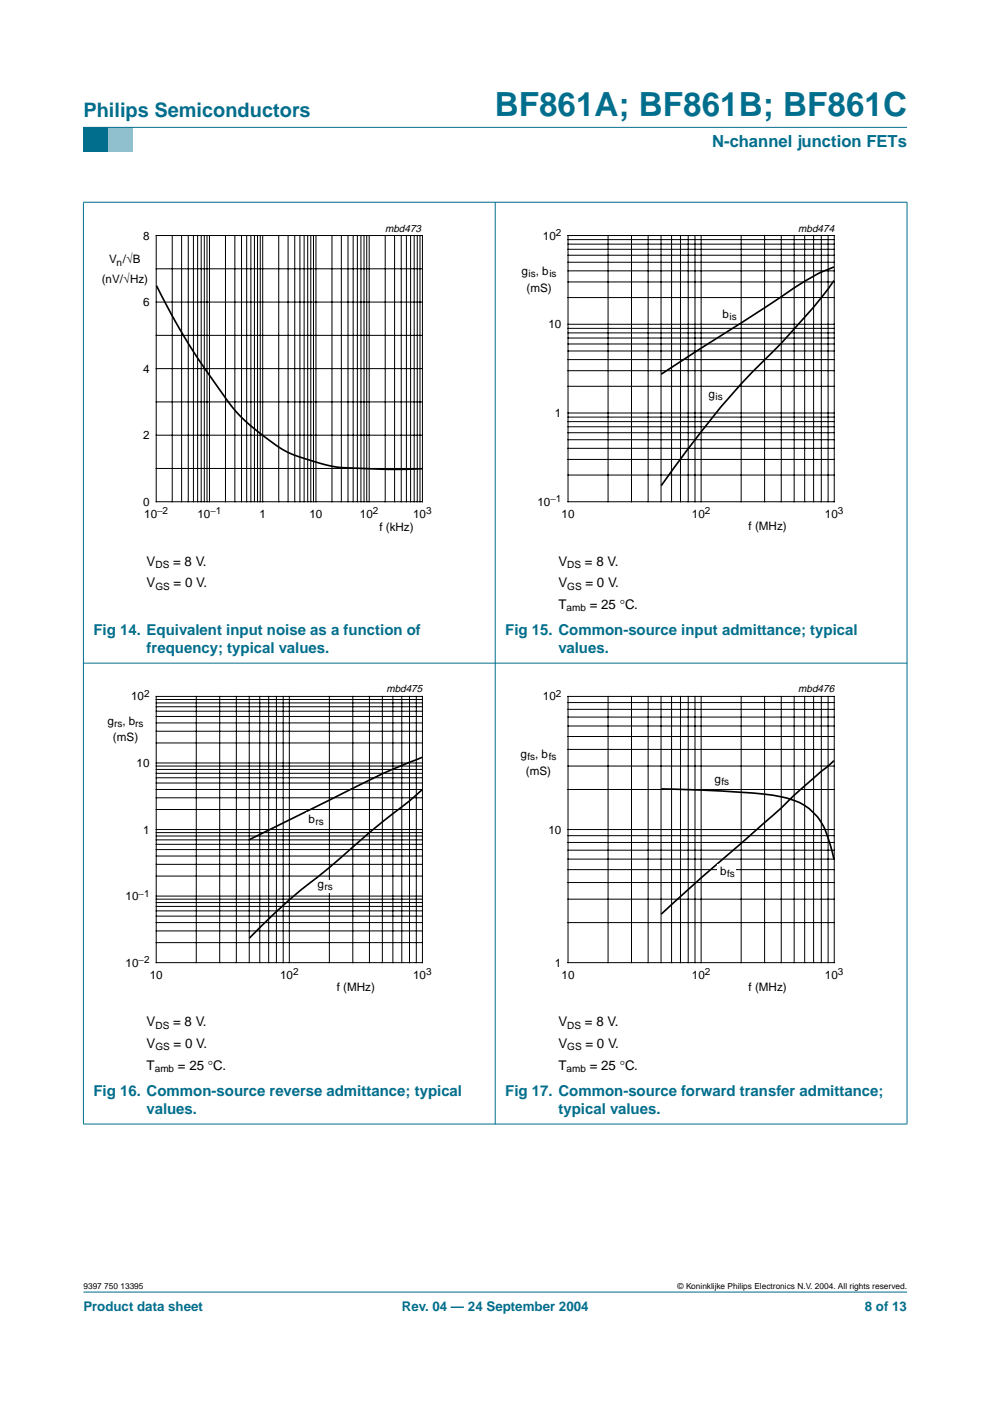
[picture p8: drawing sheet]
<svg xmlns="http://www.w3.org/2000/svg" width="210mm" height="297mm" viewBox="0 0 210 297" stroke-linecap="round" stroke-linejoin="round" font-family="sans-serif">
<path d="M17.7 273.9h174.6z" fill="#006e8c" stroke="#006e8c" stroke-width=".21"/>
<path d="M17.7 27h5.3v5.3h-5.3z" fill-rule="evenodd" fill="#006e8c"/>
<path d="M23 27h5.3v5.3h-5.3z" fill-rule="evenodd" fill="#96c4d6"/>
<g fill="#006e8c" stroke="#006e8c" stroke-width=".21">
<path d="M17.7 27h174.6z"/>
<path d="M17.7 42.9v195.4z"/>
<path d="M105 42.8v195.6z"/>
<path d="M192.3 42.9v195.4z"/>
<path d="M17.6 42.9h174.8z"/>
<path d="M17.6 140.6h174.8z"/>
<path d="M17.6 238.3h174.8z"/>
</g>
<path d="M20.4 47.1h81.9v66.3h-81.9zM107.7 47.1h81.9v66.3h-81.9z" fill="none" stroke="#fff" stroke-width=".21"/>
<g fill="none" stroke="#000" stroke-width=".21">
<path d="M33.1 49.9h56.5v56.5h-56.5zM33.1 57h56.5M36.5 49.9v56.5M38.5 49.9v56.5M39.9 49.9v56.5M41 49.9v56.5M41.9 49.9v56.5M42.7 49.9v56.5M43.3 49.9v56.5M43.9 49.9v56.5M44.4 49.9v56.5M47.8 49.9v56.5"/>
<path d="M49.8 49.9v56.5M51.2 49.9v56.5M52.3 49.9v56.5M53.2 49.9v56.5M53.9 49.9v56.5M54.6 49.9v56.5M55.2 49.9v56.5M55.7 49.9v56.5M59.1 49.9v56.5M61.1 49.9v56.5M62.5 49.9v56.5M63.6 49.9v56.5"/>
<path d="M64.5 49.9v56.5M65.2 49.9v56.5M65.9 49.9v56.5M66.5 49.9v56.5M67 49.9v56.5M70.4 49.9v56.5M72.4 49.9v56.5M73.8 49.9v56.5M74.9 49.9v56.5M75.8 49.9v56.5M76.5 49.9v56.5M77.2 49.9v56.5"/>
<path d="M77.8 49.9v56.5M78.3 49.9v56.5M81.7 49.9v56.5M83.7 49.9v56.5M85.1 49.9v56.5M86.2 49.9v56.5M87.1 49.9v56.5M87.8 49.9v56.5M88.5 49.9v56.5M89 49.9v56.5M120.4 49.9h56.5v56.5h-56.5zM120.4 59.8h56.5"/>
<path d="M120.4 57.4h56.5M120.4 55.6h56.5M120.4 54.1h56.5M120.4 52.9h56.5M120.4 51.8h56.5M120.4 50.8h56.5M128.9 49.9v56.5M133.9 49.9v56.5M137.4 49.9v56.5M140.2 49.9v56.5M142.4 49.9v56.5M144.3 49.9v56.5"/>
<path d="M145.9 49.9v56.5M147.4 49.9v56.5M148.7 49.9v56.5M157.1 49.9v56.5M162.1 49.9v56.5M165.6 49.9v56.5M168.4 49.9v56.5M170.6 49.9v56.5M172.5 49.9v56.5M174.1 49.9v56.5M175.6 49.9v56.5M33.1 78.2h56.5"/>
<path d="M33.1 71.1h56.5M33.1 64h56.5M120.4 78.6h56.5M120.4 76.2h56.5M120.4 74.4h56.5M120.4 72.9h56.5M120.4 71.7h56.5M120.4 70.6h56.5M120.4 69.6h56.5M120.4 68.8h56.5M120.4 63.1h56.5M33.1 99.3h56.5"/>
<path d="M33.1 92.3h56.5M33.1 85.2h56.5M120.4 97.4h56.5M120.4 95.1h56.5M120.4 93.2h56.5M120.4 91.7h56.5M120.4 90.5h56.5M120.4 89.4h56.5M120.4 88.4h56.5M120.4 87.6h56.5M120.4 81.9h56.5M120.4 100.7h56.5"/>
</g>
<path d="M33.2 60.6l3.5 6.8 3 5 2.9 4.6 5.3 7.5a35.7 35.7 0 0 0 9.8 9.3 21.4 21.4 0 0 0 8.6 4l.9 .2a26.7 26.7 0 0 0 9.3 1.3l7.1 .2 5.9-.1" fill="none" stroke="#000" stroke-width=".35"/>
<g fill="#fff">
<path d="M149.7 82.7h3.9v2.7h-3.9z"/>
<path d="M152.6 65.2h4v3.1h-4z"/>
</g>
<path d="M176.8 56.6a41.5 41.5 0 0 0-11.2 6.4l-25.4 16.3M176.8 59.5a148.7 148.7 0 0 1-17.2 19.3 220.2 220.2 0 0 0-19.4 24.2M89.5 160.6a154.8 154.8 0 0 0-19.7 9.1l-16.9 8.3M89.5 167.4l-4.4 3.7a204.9 204.9 0 0 0-15.3 12.9l-2.5 2a110.8 110.8 0 0 0-14.4 12.9" fill="none" stroke="#000" stroke-width=".35"/>
<path d="M20.4 144.8h81.9v66.4h-81.9z" fill="none" stroke="#fff" stroke-width=".21"/>
<g fill="none" stroke="#000" stroke-width=".21">
<path d="M33.1 147.7h56.5v56.4h-56.5zM33.1 157.5h56.5M33.1 155h56.5M33.1 153.3h56.5M33.1 151.9h56.5M33.1 150.8h56.5M33.1 149.8h56.5M33.1 149h56.5M33.1 148.3h56.5M41.6 147.7v56.4M46.6 147.7v56.4M50.1 147.7v56.4"/>
<path d="M52.8 147.7v56.4M55.1 147.7v56.4M57 147.7v56.4M58.6 147.7v56.4M60 147.7v56.4M61.3 147.7v56.4M69.8 147.7v56.4M74.8 147.7v56.4M78.3 147.7v56.4M81.1 147.7v56.4M83.3 147.7v56.4M85.2 147.7v56.4"/>
<path d="M86.8 147.7v56.4M88.3 147.7v56.4M33.1 179h56.5M33.1 178.1h56.5M33.1 177.2h56.5M33.1 176.5h56.5M33.1 175.9h56.5M33.1 171.6h56.5M33.1 169.1h56.5M33.1 167.4h56.5M33.1 166h56.5M33.1 164.9h56.5"/>
<path d="M33.1 164h56.5M33.1 163.1h56.5M33.1 162.4h56.5M33.1 161.8h56.5M33.1 199.9h56.5M33.1 197.4h56.5M33.1 195.6h56.5M33.1 194.2h56.5M33.1 193.1h56.5M33.1 192.2h56.5M33.1 191.4h56.5M33.1 190.6h56.5"/>
<path d="M33.1 190h56.5M33.1 185.7h56.5M33.1 183.3h56.5M33.1 181.5h56.5M33.1 180.1h56.5"/>
</g>
<g fill="#fff">
<path d="M66.9 186.5h3.9v2.7h-3.9z"/>
<path d="M65 172.3h3.9v3.1h-3.9z"/>
</g>
<path d="M107.7 144.8h81.9v66.4h-81.9z" fill="none" stroke="#fff" stroke-width=".21"/>
<g fill="none" stroke="#000" stroke-width=".21">
<path d="M120.4 147.7h56.5v56.4h-56.5zM120.4 158.9h56.5M120.4 156.2h56.5M120.4 153.9h56.5M120.4 152h56.5M120.4 150.4h56.5M120.4 149h56.5M128.9 147.7v56.4M133.9 147.7v56.4M137.4 147.7v56.4M140.2 147.7v56.4M142.4 147.7v56.4"/>
<path d="M144.3 147.7v56.4M145.9 147.7v56.4M147.4 147.7v56.4M148.7 147.7v56.4M157.1 147.7v56.4M162.1 147.7v56.4M165.6 147.7v56.4M168.4 147.7v56.4M170.6 147.7v56.4M172.5 147.7v56.4M174.1 147.7v56.4M175.6 147.7v56.4"/>
<path d="M120.4 178.6h56.5M120.4 177.2h56.5M120.4 175.9h56.5M120.4 167.4h56.5M120.4 162.4h56.5M120.4 195.6h56.5M120.4 190.6h56.5M120.4 187.1h56.5M120.4 184.4h56.5M120.4 182.1h56.5M120.4 180.3h56.5"/>
</g>
<path d="M140.2 167.3l8.5 .2 8.4 .5a35.7 35.7 0 0 1 12.4 2.1 11.4 11.4 0 0 1 6 7.4l1.3 4.6M176.8 161.3l-1.3 1.2a157.1 157.1 0 0 0-11.6 10.4l-15.2 13.2-8.5 7.7" fill="none" stroke="#000" stroke-width=".35"/>
<path d="M152.2 183.4h3.9v3h-3.9z" fill="#fff"/>
<text font-size="7.1" fill="#006e8c" x="104.9" y="24.7">BF861A; BF861B; BF861C</text>
<text font-size="4.2" fill="#006e8c" x="17.7" y="24.9">Philips Semiconductors</text>
<text font-size="3.5" fill="#006e8c" x="151" y="31.1">N-channel junction FETs</text>
<g font-size="3.2" fill="#006e8c">
<text x="19.8" y="134.6">Fig 14. Equivalent input noise as a function of</text>
<text x="107.1" y="134.6">Fig 15. Common-source input admittance; typical</text>
<text x="31.1" y="138.5">frequency; typical values.</text>
<text x="118.4" y="138.5">values.</text>
<text x="19.8" y="232.3">Fig 16. Common-source reverse admittance; typical</text>
<text x="107.1" y="232.3">Fig 17. Common-source forward transfer admittance;</text>
<text x="31.1" y="236.2">values.</text>
<text x="118.4" y="236.2">typical values.</text>
</g>
<g font-size="2.8">
<text x="31.1" y="119.9">V</text>
<text x="36.7" y="119.9">= 8 V.</text>
<text x="118.4" y="119.9">V</text>
<text x="124" y="119.9">= 8 V.</text>
<text x="31.1" y="124.5">V</text>
<text x="36.8" y="124.5">= 0 V.</text>
<text x="118.4" y="124.5">V</text>
<text x="124.1" y="124.5">= 0 V.</text>
<text x="118.4" y="129.1">T</text>
<text x="125" y="129.1">= 25 °C.</text>
<text x="31.1" y="217.6">V</text>
<text x="36.7" y="217.6">= 8 V.</text>
<text x="118.4" y="217.6">V</text>
<text x="124" y="217.6">= 8 V.</text>
<text x="31.1" y="222.2">V</text>
<text x="31.1" y="226.8">T</text>
<text x="36.8" y="222.2">= 0 V.</text>
<text x="37.7" y="226.8">= 25 °C.</text>
<text x="118.4" y="226.8">T</text>
<text x="118.4" y="222.2">V</text>
<text x="124.1" y="222.2">= 0 V.</text>
<text x="125" y="226.8">= 25 °C.</text>
</g>
<g font-size="2.8" fill="#006e8c">
<text x="17.7" y="278">Product data sheet</text>
<text x="85.2" y="278">Rev. 04 — 24 September 2004</text>
<text x="183.4" y="278">8 of 13</text>
</g>
<g font-size="2.5">
<text x="30.3" y="50.8">8</text>
<text x="115.1" y="50.8">10</text>
<text x="23.2" y="55.8">V /√B</text>
<text x="110.6" y="58.3">g , b</text>
<text x="21.6" y="60">(nV/√Hz)</text>
<text x="30.3" y="64.9">6</text>
<text x="111.6" y="61.8">(mS)</text>
<text x="116.3" y="69.6">10</text>
<text x="153.2" y="67.4">b</text>
<text x="30.3" y="79">4</text>
<text x="117.7" y="88.4">1</text>
<text x="150.2" y="84.4">g</text>
<text x="30.3" y="93.1">2</text>
<text x="30.3" y="107.2">0</text>
<text x="113.9" y="107.2">10</text>
<text x="30.6" y="109.8">10</text>
<text x="41.9" y="109.8">10</text>
<text x="55" y="109.8">1</text>
<text x="65.6" y="109.8">10</text>
<text x="76.3" y="109.8">10</text>
<text x="80.4" y="112.6">f (kHz)</text>
<text x="87.6" y="109.8">10</text>
<text x="119.1" y="109.8">10</text>
<text x="146.7" y="109.8">10</text>
<text x="158.7" y="112.3">f (MHz)</text>
<text x="174.9" y="109.8">10</text>
<text x="27.8" y="148.5">10</text>
<text x="115.1" y="148.5">10</text>
<text x="22.8" y="153.7">g</text>
<text x="25.9" y="153.7">, b</text>
<text x="24" y="157.2">(mS)</text>
<text x="110.3" y="160.7">g</text>
<text x="113.5" y="160.7">, b</text>
<text x="29" y="162.6">10</text>
<text x="111.5" y="164.2">(mS)</text>
<text x="151.5" y="166">g</text>
<text x="30.3" y="176.7">1</text>
<text x="65.4" y="174.5">b</text>
<text x="116.3" y="176.7">10</text>
<text x="152.7" y="185.5">b</text>
<text x="26.6" y="190.8">10</text>
<text x="67.3" y="188.2">g</text>
<text x="26.6" y="204.9">10</text>
<text x="31.7" y="207.5">10</text>
<text x="59.4" y="207.5">10</text>
<text x="87.6" y="207.5">10</text>
<text x="117.7" y="204.9">1</text>
<text x="119.1" y="207.5">10</text>
<text x="146.7" y="207.5">10</text>
<text x="174.9" y="207.5">10</text>
<text x="71.4" y="210">f (MHz)</text>
<text x="158.7" y="210">f (MHz)</text>
</g>
<g font-size="2.2">
<text x="81.6" y="49.1">mbd473</text>
<text x="169.2" y="49.1">mbd474</text>
<text x="81.9" y="146.8">mbd475</text>
<text x="169.2" y="146.8">mbd476</text>
</g>
<g font-size="2.1">
<text x="117.8" y="50">2</text>
<text x="24.7" y="56.3">n</text>
<text x="112.1" y="58.8">is</text>
<text x="116.5" y="58.8">is</text>
<text x="154.7" y="67.9">is</text>
<text x="151.7" y="84.9">is</text>
<text x="116.7" y="106.5">−1</text>
<text x="33.3" y="109">−2</text>
<text x="44.6" y="109">−1</text>
<text x="79.1" y="109">2</text>
<text x="90.4" y="109">3</text>
<text x="149.4" y="109">2</text>
<text x="177.7" y="109">3</text>
<text x="33" y="120.4">DS</text>
<text x="33" y="125">GS</text>
<text x="120.3" y="120.4">DS</text>
<text x="120.3" y="125">GS</text>
<text x="120.1" y="129.6">amb</text>
<text x="30.5" y="147.8">2</text>
<text x="117.8" y="147.8">2</text>
<text x="24.2" y="154.2">rs</text>
<text x="28.7" y="154.2">rs</text>
<text x="111.8" y="161.2">fs</text>
<text x="116.3" y="161.2">fs</text>
<text x="153" y="166.5">fs</text>
<text x="66.9" y="175">rs</text>
<text x="29.4" y="190.1">−1</text>
<text x="68.8" y="188.7">rs</text>
<text x="154.2" y="186">fs</text>
<text x="29.4" y="204.2">−2</text>
<text x="62.1" y="206.7">2</text>
<text x="90.4" y="206.7">3</text>
<text x="149.4" y="206.7">2</text>
<text x="177.7" y="206.7">3</text>
<text x="33" y="218.1">DS</text>
<text x="120.3" y="218.1">DS</text>
<text x="32.8" y="227.3">amb</text>
<text x="33" y="222.7">GS</text>
<text x="120.1" y="227.3">amb</text>
<text x="120.3" y="222.7">GS</text>
</g>
<g font-size="1.8">
<text x="17.7" y="273.4">9397 750 13395</text>
<text x="143.7" y="273.4">© Koninklijke Philips Electronics N.V. 2004. All rights reserved.</text>
</g>
</svg>
